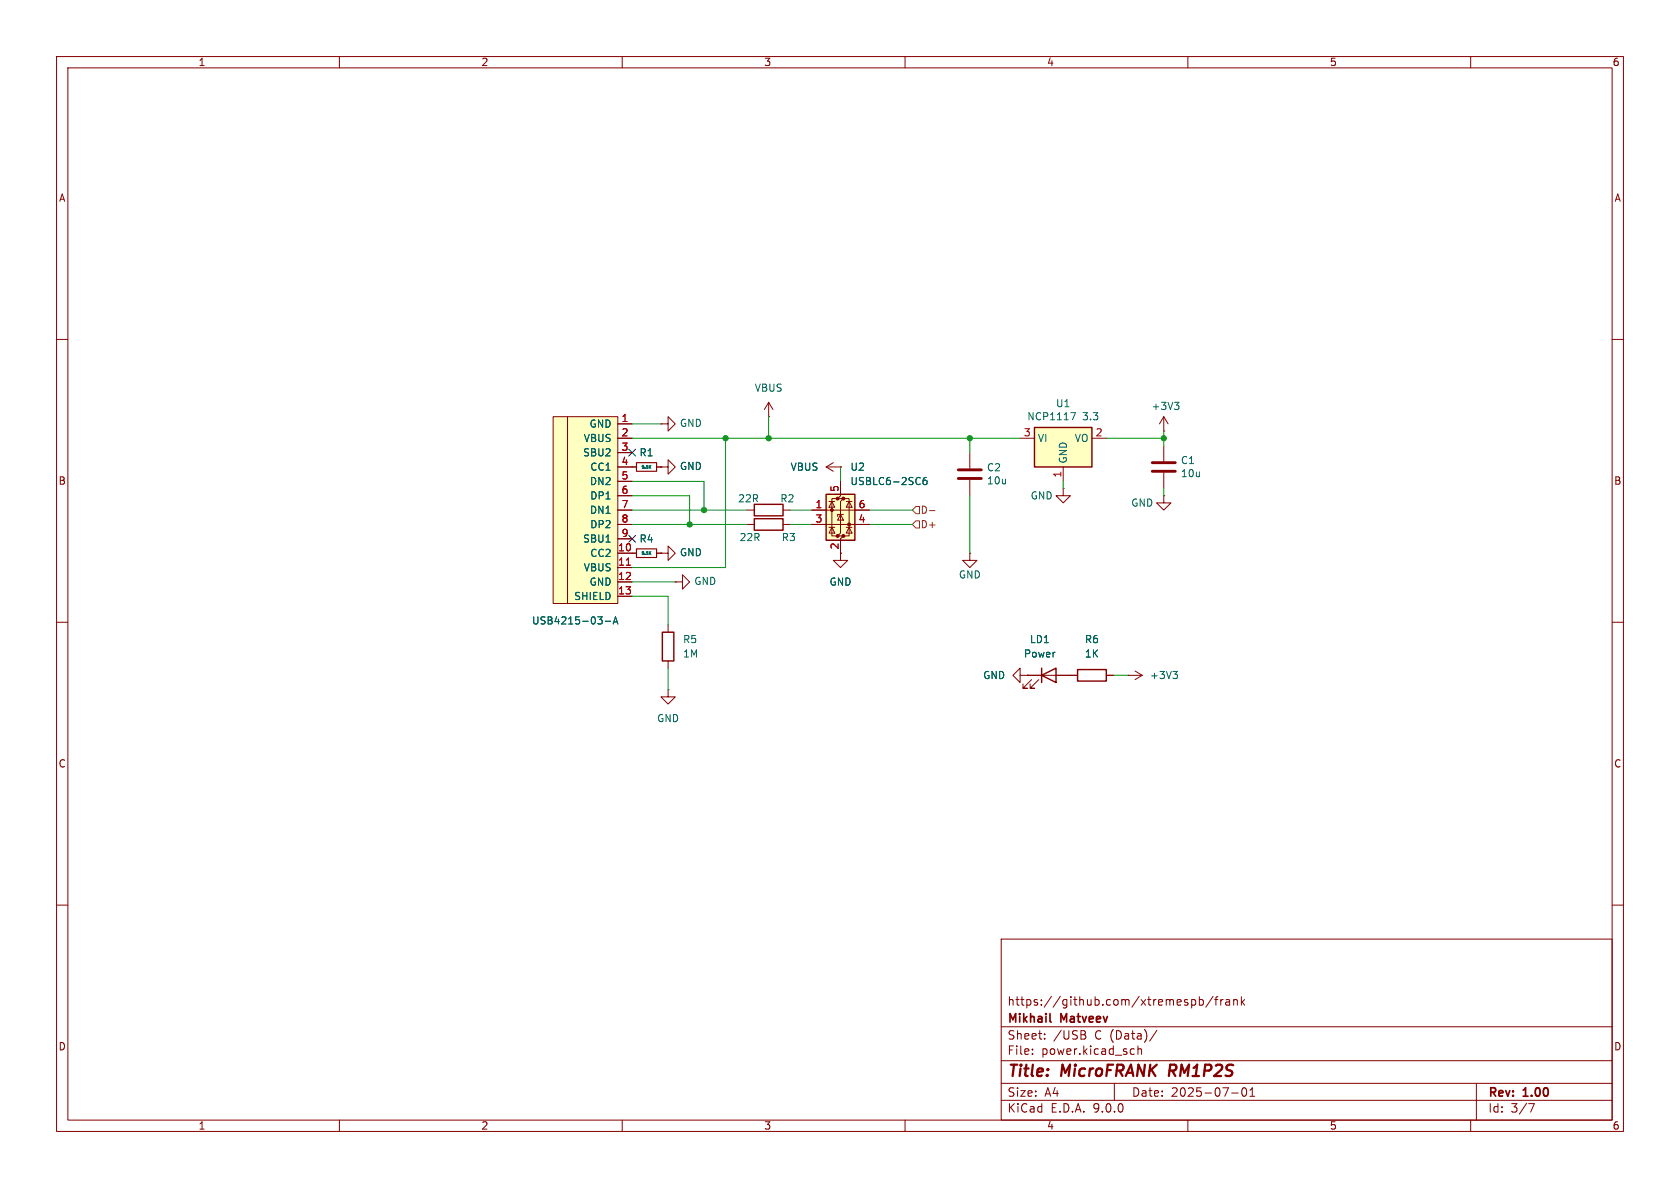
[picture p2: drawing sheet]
<svg xmlns="http://www.w3.org/2000/svg" width="297mm" height="210mm" viewBox="0 0 297 210" stroke-linecap="round" stroke-linejoin="round" font-family="sans-serif">
<g fill="none" stroke="#840000" stroke-width=".18">
<path d="M10 10h277v190h-277zM12 12h273v186h-273zM60 10v2M110 10v2M160 10v2M210 10v2M260 10v2M10 60h2M285 60h2M146 82.6l1.3 .7M146 82.6h2.6M147.3 81.8l-1.3 .8"/>
<path d="M148.6 82.6h.1M188 86.4v1.2h1.2l-1.2 1.3-1.3-1.3h1.3M188 86.4h.1M10 110h2M118.1 110.5v1.3M118.1 116.8v1.3M285 110h2M10 160h2M177 166h108v32h-108zM210.7 176.8l.4-.1 .3 .3v.4l-.2 .2h-.5M212 176.8l.5-.1 .2 .3v.4l-.1 .2h-.6M212 176.2v1.5"/>
<path d="M214.5 176.1l-1.3 2M214.7 176.7h.6M215.3 176.2l-.3 .2v1.3M215.8 176.7v1M216.2 176.7l-.2 .1-.2 .2M216.7 176.8h.6l.1 .9M217.4 177.1h-.5a.29 .29 0 0 0-.2 .3 .29 .29 0 0 0 .2 .3l.5-.1M218.1 176.8l.2-.1 .4 .1v.9M218.1 176.7v1M219.5 176.2v1.5M219.6 177.1l.4 .6M220 176.7l-.5 .6"/>
<path d="M285 160h2M60 198v2M110 198v2M160 198v2M177 194.5h108M177 191.5h108M177 187.5h108M177 181.5h108M182.5 186.3v.1M182.5 185.5v.1M184.7 183.6v.1M184.7 182.8v.1"/>
<path d="M191.6 182.9a.4 .4 0 0 1 .4 .4 .4 .4 0 0 1-.3 .4M191.7 182.3l.2 .2-.2 .3M197 191.5v3M200.1 185.4l.4 .1M200.5 186.3l-.4 .1M201.2 185.5l.2-.1 .3 .1 .1 .9M201.2 184.9v1.5M204.5 182.1l-1.3 2M210 198v2M217.7 193.2h1.2M219.7 192.4l.2-.1a.81 .81 0 0 1 .6 .6 .81 .81 0 0 1-.3 .8l-.2 .1a.81 .81 0 0 1-.3-1.4zM221 193.8h.8"/>
<path d="M221 192.7l.4-.4v1.5M260 198v2M261 191.5v6.5M270.2 195.1h1l-.6 1.5"/>
</g>
<path d="M206.9 188.2l-.3 2" fill="none" stroke="#840000" stroke-width=".4"/>
<path d="M185.6 180.5l.2 .2" fill="none" stroke="#840000" stroke-width=".3"/>
<path d="M117.1 111.8h2v5h-2z" fill="none" stroke="#840000" stroke-width=".25"/>
<path d="M182.9 75.6h10.1v7h-10.1z" fill="#ffffc2"/>
<path d="M182.9 75.6h10.1v7h-10.1z" fill="none" stroke="#840000" stroke-width=".25"/>
<g fill="none" stroke="#840000" stroke-width=".18">
<path d="M116.8 74.9h1.3v-1.2l1.3 1.2-1.3 1.3v-1.3M116.8 74.9h.1M180.3 77.5h2.6M193 77.5h2.6M205.7 76.2h.1M205.7 73.7l-.7 1.2M205.7 73.7l.8 1.2M205.7 73.7v2.5M111.8 97.8h.7M116.1 97.8h.7M148.6 97.8v1.3h1.3l-1.3 1.2-1.3-1.2h1.3M188 82.6v2.5"/>
<path d="M118.1 121.9v1.3h1.3l-1.3 1.3-1.3-1.3h1.3M118.1 121.9h.1"/>
</g>
<path d="M189.3 72.9h.8l-.5 1.3M207.6 71.1h.8l-.4 .5M208.2 71.6l.2 .2v.3l-.2 .3M114.8 97.7l.3 .3M115.1 97.5l-.3 .3" fill="none" stroke="#006464" stroke-width=".18"/>
<path d="M112.5 97h3.6v1.6h-3.6z" fill="none" stroke="#840000" stroke-width=".2"/>
<g fill="#ffffc2">
<path d="M97.8 73.7h2.5v33h-2.5z"/>
<path d="M100.3 73.7h8.9v33h-8.9z"/>
</g>
<g fill="none" stroke="#840000" stroke-width=".18">
<path d="M97.8 73.7h2.5v33h-2.5zM100.3 73.7h8.9v33h-8.9zM109.2 74.9h2.6M109.2 77.5h2.6M135.9 73.7h.1M135.9 71.1l-.8 1.3M135.9 71.1l.8 1.3M135.9 71.1v2.6M205.7 78.7v2.8M109.2 80h2.6M109.2 82.6h3.3M109.2 85.1h2.6"/>
<path d="M109.2 87.6h2.6M109.2 90.2h2.6M109.2 92.7h2.6M109.2 95.3h2.6M109.2 97.8h2.6M116.1 82.6h.7M116.8 97.8h1.3v-1.3l1.3 1.3-1.3 1.3v-1.3M116.8 97.8h.1M116.8 82.6h1.3v-1.3l1.3 1.3-1.3 1.2v-1.2M116.8 82.6h.1M132.1 90.2h1.2M132.1 92.7h1.2"/>
<path d="M138.4 90.2h1.3M138.4 92.7h1.3M171.4 97.8v1.3h1.3l-1.3 1.2-1.2-1.2h1.2M171.4 97.8h.1M171.4 80v2.8M171.4 84.8v2.8M205.7 87.6v1.3h1.3l-1.3 1.3-1.2-1.3h1.2M205.7 87.6h.1M205.7 83.6v2.8M109.2 100.3h2.6M109.2 102.9h2.6M109.2 105.4h2.6"/>
<path d="M119.4 102.9h1.2v-1.3l1.3 1.3-1.3 1.2v-1.2M119.4 102.9h.1M180.3 119.4v-1.3l-1.2 1.3 1.2 1.3v-1.3h1.3M181.6 119.4h.1M181.6 119.4h8.9M195.6 119.4h1.2M199.4 119.4h.1M199.4 119.4h2.5M200.7 118.6l1.2 .8M201.9 119.4l-1.2 .7M182.4 120.1l-1.6 1.6h.8h-.8v-.8M183.6 120.1l-1.5 1.6h.8h-.8v-.8"/>
</g>
<path d="M110.7 99.9h.8" fill="none" stroke="#a90000" stroke-width=".18"/>
<path d="M114.8 82.5l.3 .3M115.1 82.3l-.3 .3M105.7 109h.8l-.5 .5M106.4 109.6v.6M107 109.8h1M108.4 110.3l.4-1.3 .4 1.3M108.5 109.9h.6M207.4 118.7h.7l-.4 .5M207.9 119.2l.2 .2v.3l-.2 .3" fill="none" stroke="#006464" stroke-width=".18"/>
<path d="M133.3 89.2h5.1v2h-5.1zM133.3 91.7h5.1v2h-5.1zM184.1 119.4l2.6-1.3v2.6zM184.1 118.1v2.6M190.5 118.4h5.1v2h-5.1z" fill="none" stroke="#840000" stroke-width=".25"/>
<path d="M112.5 81.8h3.6v1.5h-3.6z" fill="none" stroke="#840000" stroke-width=".2"/>
<path d="M169.4 83.1h4.1M169.4 84.6h4.1M203.7 81.8h4.1M203.7 83.3h4.1" fill="none" stroke="#840000" stroke-width=".51"/>
<path d="M146 87.4h5.1v8.1h-5.1z" fill="#ffffc2"/>
<g fill="#840000" stroke="#840000" stroke-width=".18">
<circle cx="147.1" cy="90.2" r=".25"/>
<circle cx="148.1" cy="88.1" r=".25"/>
<circle cx="148.1" cy="94.7" r=".25"/>
<circle cx="149.1" cy="88.1" r=".25"/>
<circle cx="149.1" cy="94.7" r=".25"/>
<circle cx="150.1" cy="92.7" r=".25"/>
</g>
<g fill="none" stroke="#840000" stroke-width=".18">
<path d="M109.2 74.9h2.6M109.2 77.5h2.6M109.2 90.2h2.6M109.2 92.7h2.6M109.2 82.6h3.3M109.2 80h2.6M109.2 85.1h2.6M109.2 87.6h2.6M109.2 95.3h2.6M109.2 97.8h3.3M116.1 82.6h.7M116.1 97.8h.7"/>
<path d="M116.8 82.6h.1M116.8 97.8h.1M143.5 90.2h10.2M143.5 92.7h10.2M146.6 93.2h1M146.6 88.6h1M147.1 88.6l.5 1.1h-1zM147.1 93.2l.5 1h-1zM148.1 88.1h-1v6.6h1M148.6 85.1v2.5l-.5 .5h1l-.5 .5v5.6l-.5 .5h1l-.5 .6v2.5M148.6 90.9l.5 1h-1zM148.6 82.6h.1"/>
<path d="M149.1 90.9h-1v.4M149.1 88.1h1v6.6h-1M149.6 93.2h1M149.6 88.6h1M150.1 88.6l.5 1.1h-1zM150.1 93.2l.5 1h-1zM109.2 100.3h2.6M109.2 102.9h2.6M109.2 105.4h2.6M181.6 119.4h.1M181.6 119.4h2.5M186.7 119.4h3.8"/>
<path d="M195.6 119.4h1.2"/>
</g>
<path d="M146 87.4h5.1v8.1h-5.1z" fill="none" stroke="#840000" stroke-width=".25"/>
<path d="M114.8 82.5l.3 .3M114.8 97.7l.3 .3M115.1 82.3l-.3 .3M115.1 97.5l-.3 .3M163.8 84.4l-.4 .1a.86 .86 0 0 0 0 1.2l.4-.2 .1-.4-.2-.2h-.3l-.2 .2M105.7 109h.8l-.5 .5M106.4 109.6v.6M107 109.8h1M108.4 110.3l.4-1.3 .4 1.3M108.5 109.9h.6" fill="none" stroke="#006464" stroke-width=".18"/>
<path d="M161.9 92.1h.7v1.2h-.7l-.6-.6zM161.9 89.5h.7v1.3h-.7l-.6-.6zM164.3 90.3h1" fill="none" stroke="#725600" stroke-width=".18"/>
<g fill="none" stroke="#009600" stroke-width=".18">
<path d="M111.8 77.5h68.5M111.8 74.9h5M128.3 77.5v22.8h-16.5M135.9 73.7v3.8M171.4 77.5v2.5M195.6 77.5h10.1M205.7 76.2v2.5M111.8 92.7h20.3M111.8 85.1h12.7v5.1M111.8 90.2h20.3M111.8 87.6h10.1v5.1M139.7 92.7h3.8"/>
<path d="M139.7 90.2h3.8M148.6 82.6v2.5M153.7 92.7h7.6M153.7 90.2h7.6M171.4 87.6v10.2M188 85.1v1.3M205.7 86.4v1.2M111.8 105.4h6.3v5.1M111.8 102.9h7.6M118.1 118.1v3.8M196.8 119.4h2.6"/>
</g>
<path d="M111.2 79.4l1.2 1.2M112.4 79.4l-1.2 1.2M111.2 94.6l1.2 1.3M112.4 94.6l-1.2 1.3" fill="none" stroke="#000084" stroke-width=".18"/>
<path d="M110.7 99.9h.8" fill="none" stroke="#a90000" stroke-width=".18"/>
<g fill="#009600" stroke="#009600" stroke-width=".18">
<circle cx="171.4" cy="77.5" r=".46"/>
<circle cx="205.7" cy="77.5" r=".46"/>
<circle cx="128.3" cy="77.5" r=".46"/>
<circle cx="135.9" cy="77.5" r=".46"/>
<circle cx="121.9" cy="92.7" r=".46"/>
<circle cx="124.5" cy="90.2" r=".46"/>
</g>
<g font-size="2.8" fill="#840000">
<text x="178" y="190.9">Title:</text>
<text x="187.7" y="190.9">MicroFRANK</text>
<text x="207.5" y="190.9">RM1P2S</text>
</g>
<g font-size="2.1" fill="#840000">
<text x="178" y="178">https://github.com/xtremespb/frank</text>
<text x="178" y="184">Sheet:</text>
<text x="178" y="181.2">Mikhail</text>
<text x="186.2" y="184">/USB</text>
<text x="187.6" y="181.2">Matveev</text>
<text x="193.6" y="184">C (Data)/</text>
<text x="178" y="186.7">File:</text>
<text x="184.1" y="186.7">power.kicad_sch</text>
<text x="178" y="196.9">KiCad</text>
<text x="178" y="194.1">Size:</text>
<text x="184.7" y="194.1">A4</text>
<text x="185.7" y="196.9">E.D.A.</text>
<text x="193.3" y="196.9">9.0.0</text>
<text x="200" y="194.1">Date:</text>
<text x="207" y="194.1">2025-07-01</text>
<text x="263" y="194.3">Rev:</text>
<text x="263" y="196.9">Id:</text>
<text x="267.1" y="196.9">3/7</text>
<text x="269.4" y="194.3">1.00</text>
</g>
<g font-size="1.8" fill="#840000">
<text x="35" y="11.9">1</text>
<text x="85" y="11.9">2</text>
<text x="135" y="11.9">3</text>
<text x="185" y="11.9">4</text>
<text x="235" y="11.9">5</text>
<text x="285" y="11.9">6</text>
<text x="10.3" y="35.9">A</text>
<text x="285.3" y="35.9">A</text>
<text x="10.3" y="85.9">B</text>
<text x="285.3" y="85.9">B</text>
<text x="10.3" y="135.9">C</text>
<text x="285.3" y="135.9">C</text>
<text x="10.3" y="185.9">D</text>
<text x="285.3" y="185.9">D</text>
<text x="35" y="199.9">1</text>
<text x="85" y="199.9">2</text>
<text x="135" y="199.9">3</text>
<text x="185" y="199.9">4</text>
<text x="235" y="199.9">5</text>
<text x="285" y="199.9">6</text>
</g>
<g font-size="1.8" fill="#006464">
<text x="133.3" y="69.4">VBUS</text>
<text x="104.1" y="75.8">GND</text>
<text x="120.1" y="75.7">GND</text>
<text x="181.5" y="74.5">NCP1117</text>
<text x="186.6" y="72.2">U1</text>
<text x="191.4" y="74.5">3.3</text>
<text x="203.5" y="72.7">+3V3</text>
<text x="103" y="80.9">SBU2</text>
<text x="103.1" y="78.3">VBUS</text>
<text x="104.3" y="83.4">CC1</text>
<text x="113" y="80.9">R1</text>
<text x="120.1" y="83.3">GND</text>
<text x="139.7" y="83.4">VBUS</text>
<text x="150.3" y="83.4">U2</text>
<text x="174.4" y="83.5">C2</text>
<text x="183.4" y="78.3">VI</text>
<text x="188.8" y="82" transform="rotate(-90 188.8 82)">GND</text>
<text x="189.9" y="78.3">VO</text>
<text x="208.7" y="82.2">C1</text>
<text x="104.2" y="86">DN2</text>
<text x="104.3" y="88.5">DP1</text>
<text x="130.4" y="89">22R</text>
<text x="137.9" y="89">R2</text>
<text x="150.3" y="86">USBLC6-2SC6</text>
<text x="174.4" y="85.8">10u</text>
<text x="182.1" y="88.5">GND</text>
<text x="199.9" y="89.8">GND</text>
<text x="208.7" y="84.6">10u</text>
<text x="104.2" y="91">DN1</text>
<text x="104.3" y="93.6">DP2</text>
<text x="130.6" y="95.9">22R</text>
<text x="138.1" y="95.9">R3</text>
<text x="103" y="96.1">SBU1</text>
<text x="103.1" y="101.2">VBUS</text>
<text x="104.3" y="98.7">CC2</text>
<text x="113" y="96.1">R4</text>
<text x="120.1" y="98.5">GND</text>
<text x="101.4" y="106.3">SHIELD</text>
<text x="104.1" y="103.7">GND</text>
<text x="122.6" y="103.6">GND</text>
<text x="146.6" y="103.7">GND</text>
<text x="169.4" y="102.5">GND</text>
<text x="94" y="110.6">USB4215-03-A</text>
<text x="120.7" y="113.9">R5</text>
<text x="182" y="113.9">LD1</text>
<text x="191.7" y="113.9">R6</text>
<text x="120.7" y="116.4">1M</text>
<text x="180.9" y="116.4">Power</text>
<text x="191.7" y="116.4">1K</text>
<text x="173.7" y="120.2">GND</text>
<text x="203.2" y="120.2">+3V3</text>
<text x="116.1" y="127.9">GND</text>
</g>
<g font-size="1.8" fill="#a90000">
<text x="109.8" y="74.7">1</text>
<text x="109.8" y="77.2">2</text>
<text x="180.9" y="77.2">3</text>
<text x="193.6" y="77.2">2</text>
<text x="109.8" y="79.8">3</text>
<text x="109.8" y="82.3">4</text>
<text x="109.8" y="84.8">5</text>
<text x="109.8" y="87.4">6</text>
<text x="109.8" y="89.9">7</text>
<text x="144.1" y="89.9">1</text>
<text x="148.3" y="87.1" transform="rotate(-90 148.3 87.1)">5</text>
<text x="151.7" y="89.9">6</text>
<text x="187.7" y="84.5" transform="rotate(-90 187.7 84.5)">1</text>
<text x="109.8" y="92.5">8</text>
<text x="109.8" y="95">9</text>
<text x="144.1" y="92.5">3</text>
<text x="151.7" y="92.5">4</text>
<text x="109.2" y="97.5">10</text>
<text x="109.2" y="100.1">11</text>
<text x="148.3" y="97.2" transform="rotate(-90 148.3 97.2)">2</text>
<text x="109.2" y="102.6">12</text>
<text x="109.2" y="105.2">13</text>
</g>
<g font-size="1.8" fill="#725600">
<text x="162.7" y="93.6">D+</text>
<text x="162.7" y="91">D-</text>
</g>
<g font-size=".7" fill="#006464">
<text x="113.3" y="83">5.1K</text>
<text x="113.3" y="98.2">5.1K</text>
</g>
</svg>
